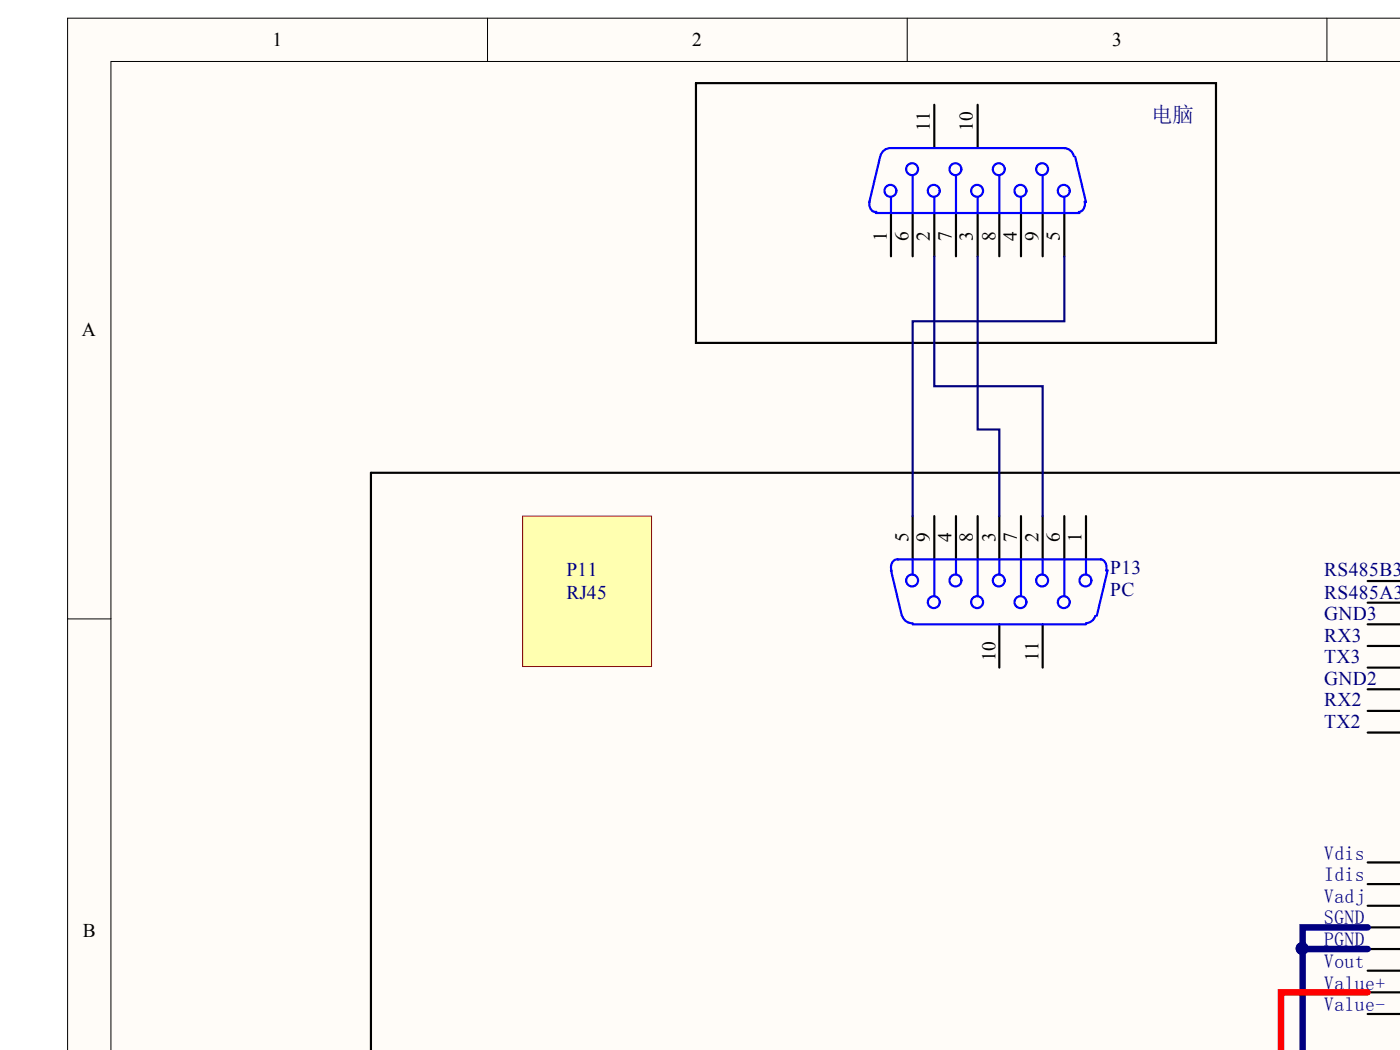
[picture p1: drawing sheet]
<svg xmlns="http://www.w3.org/2000/svg" width="320mm" height="240mm" viewBox="0 0 320 240" stroke-linecap="round" stroke-linejoin="round" font-family="sans-serif">
<g fill="#fffcf8" stroke="#000" stroke-width=".23">
<path d="M15.4 4.2h304.6v235.7h-304.6z"/>
<path d="M25.4 14h294.6v225.9h-294.6z"/>
</g>
<path d="M111.4 4.2v9.8M207.3 4.2v9.8M303.3 4.2v9.8M15.4 141.4h10" fill="none" stroke="#000" stroke-width=".23"/>
<path d="M119.4 117.9h29.5v34.4h-29.5z" fill="#ffffb0" stroke="#800000" stroke-width=".23"/>
<g fill="none" stroke="#000" stroke-width=".5">
<path d="M159.1 19h118.8v59.3h-118.8zM213.5 23.9v9.9M223.4 23.9v9.9M203.6 48.7v9.9M208.6 48.7v9.9M213.5 48.7v9.9M218.5 48.7v9.9M223.4 48.7v9.9M228.4 48.7v9.9M233.3 48.7v9.9M238.3 48.7v9.9M243.2 48.7v9.9"/>
<path d="M208.6 117.9v9.9M213.5 117.9v9.9M218.5 117.9v9.9M223.4 117.9v9.9M228.4 117.9v9.9M233.3 117.9v9.9M238.3 117.9v9.9M243.2 117.9v9.9M248.2 117.9v9.9M320 108h-235.2v131.9M312.6 132.7h7.4M312.6 137.7h7.4"/>
<path d="M228.4 142.6v9.9M238.3 142.6v9.9M312.6 142.6h7.4M312.6 147.6h7.4M312.6 152.5h7.4M312.6 157.5h7.4M312.6 162.4h7.4M312.6 167.4h7.4M312.6 197h7.4M312.6 202h7.4M312.6 206.9h7.4M312.6 211.9h7.4"/>
<path d="M312.6 216.8h7.4M312.6 221.8h7.4M312.6 226.7h7.4M312.6 231.7h7.4"/>
</g>
<g fill="none" stroke="#00f" stroke-width=".5">
<path d="M201.2 35.8l-2.5 10.4M201.2 35.7a2.35 2.35 0 0 1 2.4-1.9h39.6a2.36 2.36 0 0 1 2.2 1.9M245.7 35.8l2.5 10.4M198.8 45.9a1.74 1.74 0 0 0 1.5 2.5M200.2 48.7h46.5M203.6 45.2v3.5M208.6 40.3v8.4M213.5 45.2v3.5M218.5 40.3v8.4M223.4 45.2v3.5M228.4 40.3v8.4M233.3 45.2v3.5"/>
<path d="M238.3 40.3v8.4M243.2 45.2v3.5M247.9 46a1.93 1.93 0 0 1-1.3 2.4M203.6 130.3l2.5 10.4M205.1 127.8h46.6M205.3 127.8a1.76 1.76 0 0 0-1.6 2.4l.1 .3M208.6 127.8v3.5M213.5 127.8v8.4M218.5 127.8v3.5M223.4 127.8v8.4M228.4 127.8v3.5M233.3 127.8v8.4"/>
<path d="M238.3 127.8v3.5M243.2 127.8v8.4M248.2 127.8v3.5M251.5 127.8a1.76 1.76 0 0 1 1.3 2.6M253.2 130.3l-2.5 10.4M206.2 140.8a2.35 2.35 0 0 0 2.4 1.6M208.6 142.6h39.6M250.3 140.7a2.35 2.35 0 0 1-2.1 1.7"/>
<circle cx="208.5" cy="38.7" r="1.36"/>
<circle cx="218.4" cy="38.7" r="1.36"/>
<circle cx="228.3" cy="38.7" r="1.36"/>
<circle cx="238.2" cy="38.7" r="1.36"/>
<circle cx="203.5" cy="43.6" r="1.36"/>
<circle cx="213.4" cy="43.6" r="1.36"/>
<circle cx="223.3" cy="43.6" r="1.36"/>
<circle cx="233.2" cy="43.6" r="1.36"/>
<circle cx="243.1" cy="43.6" r="1.36"/>
<circle cx="208.5" cy="132.6" r="1.36"/>
<circle cx="213.4" cy="137.6" r="1.36"/>
<circle cx="218.4" cy="132.6" r="1.36"/>
<circle cx="223.3" cy="137.6" r="1.36"/>
<circle cx="228.3" cy="132.6" r="1.36"/>
<circle cx="233.2" cy="137.6" r="1.36"/>
<circle cx="238.2" cy="132.6" r="1.36"/>
<circle cx="243.1" cy="137.6" r="1.36"/>
<circle cx="248.1" cy="132.6" r="1.36"/>
</g>
<path d="M213.5 58.6v29.6h24.8v29.7M223.4 58.6v39.5h5v19.8M243.2 58.6v14.8h-34.6v44.5" fill="none" stroke="#000080" stroke-width=".5"/>
<path d="M312.6 211.9h-14.9v4.9M312.6 216.8h-14.9v23.1" fill="none" stroke="#000080" stroke-width="1.5"/>
<circle cx="297.6" cy="216.7" r="1.36" fill="#000080" stroke="#000080" stroke-width=".23"/>
<path d="M312.6 226.7h-19.8v13.2" fill="none" stroke="#f00" stroke-width="1.5"/>
<text font-size="4.9" fill="#000080" x="263.1" y="27.8">电脑</text>
<g font-size="4.4">
<text x="62.3" y="10.5">1</text>
<text x="158.2" y="10.5">2</text>
<text x="254.2" y="10.5">3</text>
<text x="212.5" y="29.9" transform="rotate(-90 212.5 29.9)">11</text>
<text x="222.4" y="29.9" transform="rotate(-90 222.4 29.9)">10</text>
<text x="202.7" y="55" transform="rotate(-90 202.7 55)">1</text>
<text x="207.6" y="55" transform="rotate(-90 207.6 55)">6</text>
<text x="212.5" y="55" transform="rotate(-90 212.5 55)">2</text>
<text x="217.4" y="55" transform="rotate(-90 217.4 55)">7</text>
<text x="222.4" y="55" transform="rotate(-90 222.4 55)">3</text>
<text x="227.5" y="55" transform="rotate(-90 227.5 55)">8</text>
<text x="232.4" y="55" transform="rotate(-90 232.4 55)">4</text>
<text x="237.3" y="55" transform="rotate(-90 237.3 55)">9</text>
<text x="242.3" y="55" transform="rotate(-90 242.3 55)">5</text>
<text x="18.7" y="76.7">A</text>
<text x="207.6" y="123.7" transform="rotate(-90 207.6 123.7)">5</text>
<text x="212.5" y="123.7" transform="rotate(-90 212.5 123.7)">9</text>
<text x="217.4" y="123.7" transform="rotate(-90 217.4 123.7)">4</text>
<text x="222.4" y="123.7" transform="rotate(-90 222.4 123.7)">8</text>
<text x="227.5" y="123.7" transform="rotate(-90 227.5 123.7)">3</text>
<text x="232.4" y="123.7" transform="rotate(-90 232.4 123.7)">7</text>
<text x="237.3" y="123.7" transform="rotate(-90 237.3 123.7)">2</text>
<text x="242.3" y="123.7" transform="rotate(-90 242.3 123.7)">6</text>
<text x="247.2" y="123.7" transform="rotate(-90 247.2 123.7)">1</text>
<text x="227.5" y="151.1" transform="rotate(-90 227.5 151.1)">10</text>
<text x="237.3" y="151.1" transform="rotate(-90 237.3 151.1)">11</text>
<text x="19" y="214">B</text>
</g>
<g font-size="4.4" fill="#000080">
<text x="129.4" y="131.7">P11</text>
<text x="253.7" y="131.2">P13</text>
<text x="302.6" y="131.7">RS485B3</text>
<text x="129.4" y="136.8">RJ45</text>
<text x="253.7" y="136.1">PC</text>
<text x="302.6" y="136.8">RS485A3</text>
<text x="302.6" y="141.7">GND3</text>
<text x="302.6" y="146.6">RX3</text>
<text x="302.6" y="151.6">TX3</text>
<text x="302.6" y="161.4">RX2</text>
<text x="302.6" y="156.5">GND2</text>
<text x="302.6" y="166.3">TX2</text>
<text x="302.6" y="196.5">Vdis</text>
<text x="302.6" y="201.4">Idis</text>
<text x="302.6" y="206.3">Vadj</text>
<text x="302.6" y="211.2">SGND</text>
<text x="302.6" y="216.1">PGND</text>
<text x="302.6" y="221.3">Vout</text>
<text x="302.6" y="226.2">Value+</text>
<text x="302.6" y="231.1">Value-</text>
</g>
</svg>
